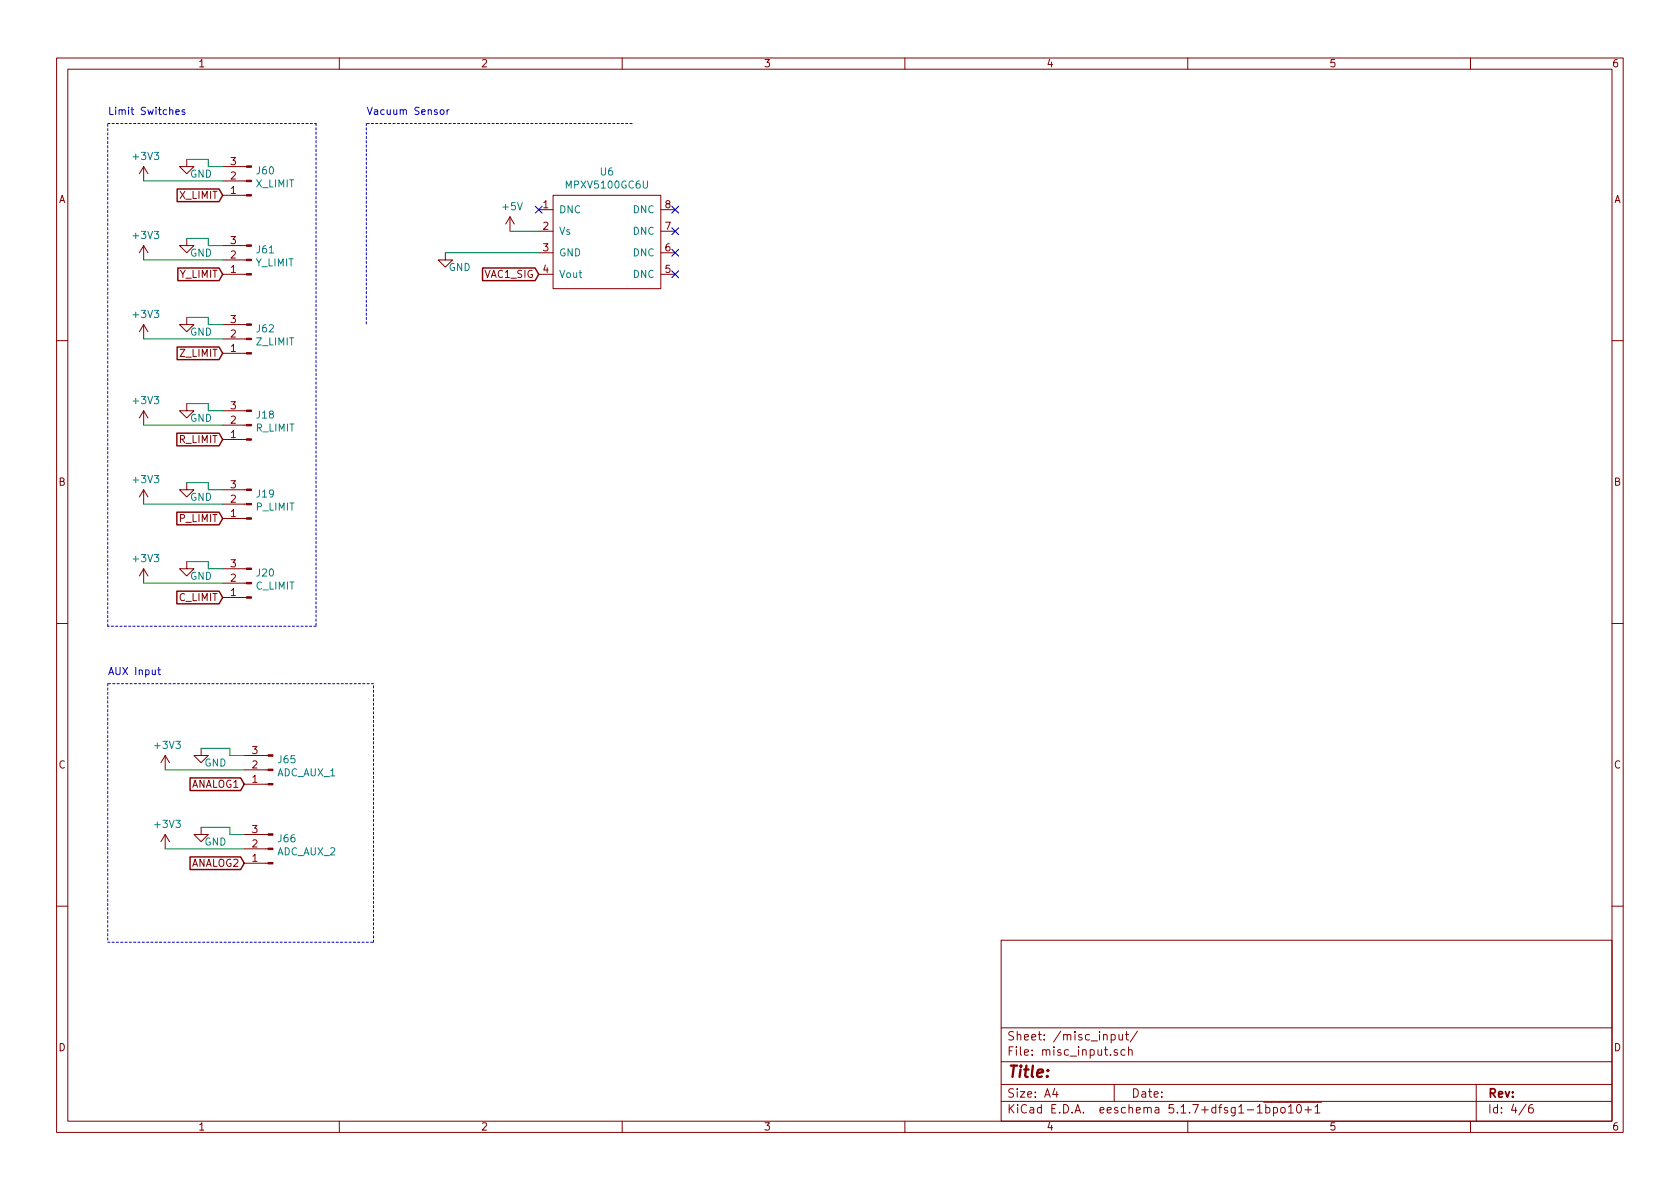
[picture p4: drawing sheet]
<svg xmlns="http://www.w3.org/2000/svg" width="297mm" height="210mm" viewBox="0 0 297 210" stroke-linecap="round" stroke-linejoin="round" font-family="sans-serif">
<g fill="none" stroke="#840000" stroke-width=".18">
<path d="M10 10.3h277v189.9h-277zM12 12.2h273v186.1h-273zM60 10.3v1.9M110 10.3v1.9M160 10.3v1.9M210 10.3v1.9M260 10.3v1.9M25.4 29.5v2.5M25.4 29.5l-.8 1.2M25.4 29.5l.8 1.2M33 28.2v1.3h1.3l-1.3 1.2-1.3-1.2h1.3M39.4 29.5h4.2"/>
<path d="M39.4 32h4.2M39.4 34.5h4.2M90.2 38.3l-.8 1.3M90.2 38.3v2.6M90.2 38.3l.7 1.3M95.2 37.1h2.6M97.8 34.5h19v16.5h-19zM116.8 37.1h2.6M25.4 43.4v2.6M25.4 57.4v2.5M25.4 43.4l-.8 1.3M25.4 43.4l.8 1.3"/>
<path d="M25.4 57.4l-.8 1.3M25.4 57.4l.8 1.3M33 56.1v1.3h1.3l-1.3 1.3-1.3-1.3h1.3M33 42.2v1.2h1.3l-1.3 1.3-1.3-1.3h1.3M39.4 43.4h4.2M39.4 46h4.2M39.4 48.5h4.2M39.4 57.4h4.2M39.4 59.9h4.2M78.7 44.7v1.3h1.3l-1.3 1.2-1.2-1.2h1.2M95.2 48.5h2.6M95.2 40.9h2.6"/>
<path d="M95.2 44.7h2.6M116.8 48.5h2.6M116.8 40.9h2.6M116.8 44.7h2.6M10 60.2h2M25.4 72.6v2.6M25.4 72.6l-.8 1.3M25.4 72.6l.8 1.3M33 71.4v1.2h1.3l-1.3 1.3-1.3-1.3h1.3M39.4 72.6h4.2M39.4 75.2h4.2M39.4 77.7h4.2"/>
<path d="M39.4 62.5h4.2M285 60.2h2M25.4 86.6l-.8 1.3M25.4 86.6v2.5M25.4 86.6l.8 1.3M33 85.3v1.3h1.3l-1.3 1.3-1.3-1.3h1.3M33 99.3v1.3h1.3l-1.3 1.2-1.3-1.2h1.3M39.4 86.6h4.2M39.4 89.1h4.2M39.4 91.7h4.2M10 110.3h2M25.4 100.6v2.5"/>
<path d="M25.4 100.6l-.8 1.2M25.4 100.6l.8 1.2M39.4 100.6h4.2M39.4 103.1h4.2M39.4 105.7h4.2M285 110.3h2M29.2 133.6l-.8 1.3M29.2 133.6v2.5M29.2 133.6l.8 1.3M35.6 132.3v1.3h1.2l-1.2 1.3-1.3-1.3h1.3M43.2 133.6h4.2M43.2 136.1h4.2"/>
<path d="M43.2 138.7h4.2M29.2 147.6v2.5M29.2 147.6l-.8 1.2M29.2 147.6l.8 1.2M35.6 146.3v1.3h1.2l-1.2 1.2-1.3-1.2h1.3M43.2 147.6h4.2M43.2 150.1h4.2M43.2 152.6h4.2M10 160.2h2M177 166.3h108v32h-108zM285 160.2h2M60 198.3v1.9"/>
<path d="M110 198.3v1.9M160 198.3v1.9M177 194.8h108M177 191.8h108M177 187.8h108M177 181.8h108M186.5 192.5l-.4 1h1M186.8 193v1M196.5 183l.4-.1 .3 .3-.1 .6-.2 .1-.4-.1M197 191.8v3M197.6 185.7l-.4-.1-.2 .2 .1 .2 .5 .2v.3h-.6M197.8 182.9l.1 .9 .4 .1 .2-.1"/>
<path d="M198.5 182.9v1M198.9 185.7l-.4-.1-.3 .3 .1 .6h.6M199 182.9h.5M199.2 182.4v1.3l.3 .2M199.5 185.7l.3-.1 .3 .1 .1 .9M199.5 185.1v1.5M201.1 182.3l-1.3 2M210 198.3v1.9M222.3 196.8h.9M223.4 194.9h10.3M223.8 195.9l.4-.1 .3 .3v.6l-.3 .1-.4-.1M223.8 195.3v1.5"/>
<path d="M225.2 195.9l.4-.1 .3 .3-.1 .6-.2 .1-.4-.1M225.2 195.8v1.5M226.5 196l.2-.2 .5 .2v.5l-.1 .2-.4 .1-.2-.1zM227.8 195.8l.4-.5v1.5M227.8 196.8h.9M229.4 195.4l.2-.1a.8 .8 0 0 1 .5 .8 .8 .8 0 0 1-.5 .7 1 1 0 0 1-.2-1.4zM230.7 196.3h1.2M231.3 195.7v1.1M232.5 195.8l.4-.5v1.5M232.5 196.8h.9M260 198.3v1.9M261 191.8v6.5"/>
<path d="M269.8 195.2l-1.2 2M271 195.3a.62 .62 0 0 0-.7 .7v.7l.3 .1 .4-.1 .1-.5-.1-.2-.4-.1-.3 .3"/>
</g>
<g fill="#840000" stroke="#840000" stroke-width=".18">
<path d="M43.6 72.5h.8v.3h-.8z"/>
<path d="M43.6 75.1h.8v.2h-.8z"/>
<path d="M43.6 77.6h.8v.2h-.8z"/>
<path d="M43.6 86.5h.8v.2h-.8z"/>
<path d="M43.6 89h.8v.3h-.8z"/>
<path d="M43.6 91.6h.8v.2h-.8z"/>
<path d="M43.6 43.3h.8v.3h-.8z"/>
<path d="M43.6 45.8h.8v.3h-.8z"/>
<path d="M43.6 48.4h.8v.2h-.8z"/>
<path d="M43.6 100.5h.8v.2h-.8z"/>
<path d="M43.6 103h.8v.2h-.8z"/>
<path d="M43.6 105.5h.8v.3h-.8z"/>
<path d="M43.6 57.3h.8v.2h-.8z"/>
<path d="M43.6 59.8h.8v.3h-.8z"/>
<path d="M43.6 62.4h.8v.2h-.8z"/>
<path d="M43.6 29.3h.8v.3h-.8z"/>
<path d="M43.6 31.9h.8v.2h-.8z"/>
<path d="M43.6 34.4h.8v.3h-.8z"/>
<path d="M47.4 133.5h.9v.2h-.9z"/>
<path d="M47.4 136h.9v.3h-.9z"/>
<path d="M47.4 138.6h.9v.2h-.9z"/>
<path d="M47.4 147.4h.9v.3h-.9z"/>
<path d="M47.4 150h.9v.2h-.9z"/>
<path d="M47.4 152.5h.9v.3h-.9z"/>
</g>
<path d="M19 21.8h36.9M55.9 21.8v88.9M64.8 21.8v35.6M111.8 21.8h-47M19 110.7v-88.9M55.9 110.7h-36.9M19 120.9v45.7M66 120.9h-47M19 166.6h47M66 166.6v-45.7" fill="none" stroke="#0000c2" stroke-width=".18" stroke-dasharray=".4 .4"/>
<g fill="none" stroke="#008400" stroke-width=".18">
<path d="M25.4 32h14M33 28.2h3.8v1.3h2.6M25.4 59.9h14M25.4 46h14M33 42.2h3.8v1.2h2.6M33 56.1h3.8v1.3h2.6M78.7 44.7h16.5M90.2 40.9h5M25.4 75.2h14M33 71.4h3.8v1.2h2.6M25.4 89.1h14M33 85.3h3.8v1.3h2.6"/>
<path d="M33 99.3h3.8v1.3h2.6M25.4 103.1h14M29.2 136.1h14M35.6 132.3h5v1.3h2.6M29.2 150.1h14M35.6 146.3h5v1.3h2.6"/>
</g>
<path d="M31.3 33.4h7.4l.7 1.1-.7 1.2h-7.4zM31.4 47.4h7.3l.7 1.1-.7 1.1h-7.3zM85.3 47.4h9.3l.6 1.1-.6 1.1h-9.3zM31.3 76.6h7.4l.7 1.1-.7 1.1h-7.4zM31.3 61.4h7.4l.7 1.1-.7 1.1h-7.4zM31.3 90.6h7.4l.7 1.1-.7 1.1h-7.4zM31.3 104.5h7.4l.7 1.2-.7 1.1h-7.4zM33.6 137.6h8.9l.7 1.1-.7 1.1h-8.9zM33.6 151.5h8.9l.7 1.1-.7 1.2h-8.9z" fill="none" stroke="#840000" stroke-width=".25"/>
<path d="M31.1 19.8l.6-.1-.1-.2-.3-.1-.2 .2v.6h.5M32.7 19.5l-.3-.1-.2 .2v.2l.5 .1v.3h-.5M78 19.5l.3-.1 .2 .2-.1 .6h-.3l-.3-.2zM79 19.4v.8M79.4 19.4l-.4 .2M27.9 118.5h.5M28.1 118v1.1l.3 .2" fill="none" stroke="#0000c2" stroke-width=".18"/>
<path d="M94.6 36.5l1.3 1.2M95.9 36.5l-1.3 1.2M118.8 36.5l1.2 1.2M120 36.5l-1.2 1.2M118.8 40.3l1.2 1.2M118.8 44.1l1.2 1.2M118.8 47.9l1.2 1.2M120 40.3l-1.2 1.2M120 44.1l-1.2 1.2M120 47.9l-1.2 1.2" fill="none" stroke="#000084" stroke-width=".18"/>
<text font-size="2.8" fill="#840000" x="178" y="190.5">Title:</text>
<g font-size="2.1" fill="#840000">
<text x="178" y="184">Sheet: /misc_input/</text>
<text x="178" y="186.7">File: misc_input.sch</text>
<text x="178" y="196.9">KiCad E.D.A. eeschema 5.1.7+dfsg1-1bpo10+1</text>
<text x="178" y="194.1">Size: A4</text>
<text x="200" y="194.1">Date:</text>
<text x="263" y="194.1">Rev:</text>
<text x="263" y="196.9">Id: 4/6</text>
</g>
<g font-size="1.8" fill="#840000">
<text x="35" y="11.9">1</text>
<text x="85" y="11.9">2</text>
<text x="135" y="11.9">3</text>
<text x="185" y="11.9">4</text>
<text x="235" y="11.9">5</text>
<text x="285" y="11.9">6</text>
<text x="40.8" y="29.2">3</text>
<text x="10.4" y="35.9">A</text>
<text x="31.8" y="35.2">X_LIMIT</text>
<text x="40.8" y="34.3">1</text>
<text x="40.8" y="31.7">2</text>
<text x="285.4" y="35.9">A</text>
<text x="96" y="36.8">1</text>
<text x="96" y="40.6">2</text>
<text x="117.6" y="40.6">7</text>
<text x="117.6" y="36.8">8</text>
<text x="40.8" y="45.7">2</text>
<text x="40.8" y="43.2">3</text>
<text x="96" y="44.4">3</text>
<text x="117.6" y="44.4">6</text>
<text x="31.8" y="49.1">Y_LIMIT</text>
<text x="40.8" y="48.3">1</text>
<text x="85.7" y="49.1">VAC1_SIG</text>
<text x="96" y="48.3">4</text>
<text x="117.6" y="48.3">5</text>
<text x="40.8" y="59.7">2</text>
<text x="40.8" y="57.1">3</text>
<text x="31.9" y="63.1">Z_LIMIT</text>
<text x="40.8" y="62.2">1</text>
<text x="40.8" y="77.5">1</text>
<text x="40.8" y="74.9">2</text>
<text x="40.8" y="72.4">3</text>
<text x="31.7" y="78.4">R_LIMIT</text>
<text x="10.4" y="85.9">B</text>
<text x="40.8" y="88.9">2</text>
<text x="40.8" y="86.4">3</text>
<text x="285.4" y="85.9">B</text>
<text x="31.8" y="92.3">P_LIMIT</text>
<text x="40.8" y="91.4">1</text>
<text x="40.8" y="100.3">3</text>
<text x="31.7" y="106.3">C_LIMIT</text>
<text x="40.8" y="105.4">1</text>
<text x="40.8" y="102.9">2</text>
<text x="10.4" y="135.9">C</text>
<text x="44.6" y="135.9">2</text>
<text x="44.6" y="133.3">3</text>
<text x="285.4" y="135.9">C</text>
<text x="33.8" y="139.3">ANALOG1</text>
<text x="44.6" y="138.4">1</text>
<text x="44.6" y="149.9">2</text>
<text x="44.6" y="147.3">3</text>
<text x="33.8" y="153.3">ANALOG2</text>
<text x="44.6" y="152.4">1</text>
<text x="10.4" y="185.9">D</text>
<text x="285.4" y="185.9">D</text>
<text x="35" y="199.9">1</text>
<text x="85" y="199.9">2</text>
<text x="135" y="199.9">3</text>
<text x="185" y="199.9">4</text>
<text x="235" y="199.9">5</text>
<text x="285" y="199.9">6</text>
</g>
<g font-size="1.8" fill="#0000c2">
<text x="19" y="20.3">Limit Switches</text>
<text x="64.8" y="20.3">Vacuum Sensor</text>
<text x="19" y="119.4">AUX Input</text>
</g>
<g font-size="1.8" fill="#008484">
<text x="23.7" y="28.3">+3V3</text>
<text x="33.6" y="31.4">GND</text>
<text x="45.3" y="33.1">X_LIMIT</text>
<text x="45.4" y="30.8">J60</text>
<text x="100.4" y="33.3">MPXV5100GC6U</text>
<text x="106.2" y="31">U6</text>
<text x="89" y="37.2">+5V</text>
<text x="98.8" y="37.7">DNC</text>
<text x="98.8" y="41.5">Vs</text>
<text x="112" y="41.5">DNC</text>
<text x="112" y="37.7">DNC</text>
<text x="23.7" y="42.3">+3V3</text>
<text x="33.6" y="45.4">GND</text>
<text x="45.2" y="47.1">Y_LIMIT</text>
<text x="45.4" y="44.8">J61</text>
<text x="79.3" y="47.9">GND</text>
<text x="98.8" y="45.3">GND</text>
<text x="112" y="45.3">DNC</text>
<text x="98.8" y="49.1">Vout</text>
<text x="112" y="49.1">DNC</text>
<text x="23.7" y="56.2">+3V3</text>
<text x="33.6" y="59.4">GND</text>
<text x="45.4" y="58.8">J62</text>
<text x="45.3" y="61.1">Z_LIMIT</text>
<text x="23.7" y="71.5">+3V3</text>
<text x="33.6" y="74.6">GND</text>
<text x="45.2" y="76.3">R_LIMIT</text>
<text x="45.4" y="74">J18</text>
<text x="23.7" y="85.4">+3V3</text>
<text x="33.6" y="88.6">GND</text>
<text x="45.4" y="88">J19</text>
<text x="45.3" y="90.3">P_LIMIT</text>
<text x="23.7" y="99.4">+3V3</text>
<text x="45.4" y="101.9">J20</text>
<text x="33.6" y="102.5">GND</text>
<text x="45.2" y="104.3">C_LIMIT</text>
<text x="27.5" y="132.4">+3V3</text>
<text x="36.1" y="135.6">GND</text>
<text x="49" y="137.3">ADC_AUX_1</text>
<text x="49.3" y="135">J65</text>
<text x="27.5" y="146.4">+3V3</text>
<text x="36.1" y="149.5">GND</text>
<text x="49.3" y="148.9">J66</text>
<text x="49" y="151.3">ADC_AUX_2</text>
</g>
</svg>
